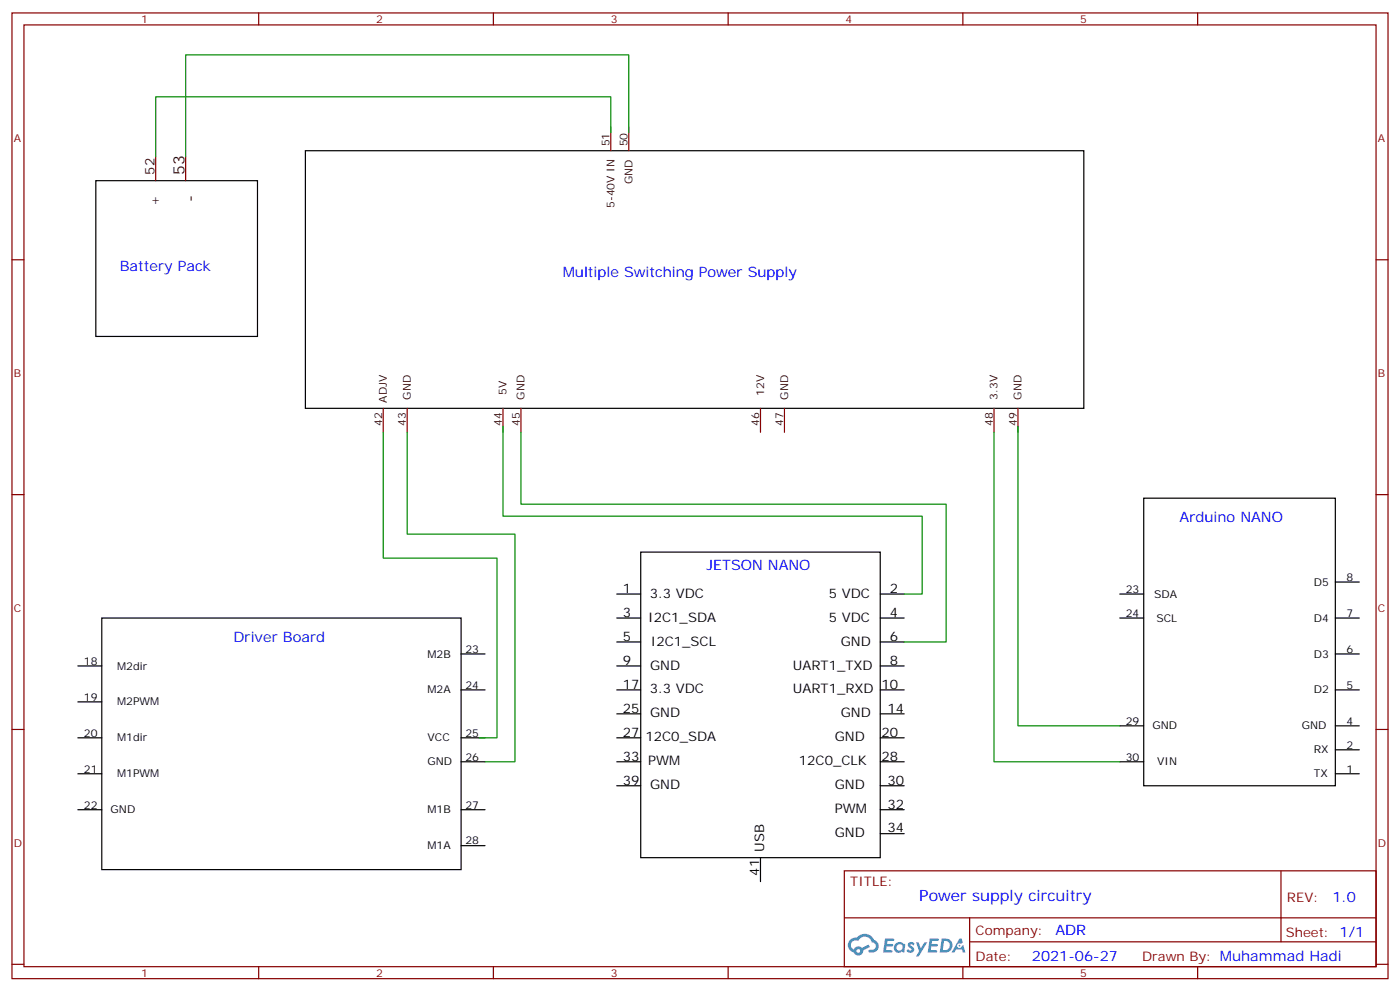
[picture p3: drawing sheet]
<svg xmlns="http://www.w3.org/2000/svg" width="412mm" height="292mm" viewBox="0 0 412 292" stroke-linecap="round" stroke-linejoin="round" font-family="sans-serif">
<g fill="none" stroke="#000" stroke-width=".35">
<path d="M181.7 174.9h7M188.7 162.6h70.6v89.9h-70.6zM259.3 174.9h7M181.7 196.1h7M181.7 189h7M181.7 182h7M259.3 196.1h7M259.3 189h7M259.3 182h7M181.7 217.2h7M181.7 210.2h7M181.7 203.1h7"/>
<path d="M259.3 217.2h7M259.3 210.2h7M259.3 203.1h7M181.7 231.4h7M181.7 224.3h7M259.3 231.4h7M259.3 224.3h7M259.3 238.4h7M224 252.5v7.1M259.3 245.5h7"/>
</g>
<g fill="none" stroke="#870000" stroke-width=".35">
<path d="M3.5 3.8h405.4v284.3h-405.4zM7.1 7.3h398.2v277.3h-398.2zM76.2 3.8v3.5M145.3 3.8v3.5M214.5 3.8v3.5M283.6 3.8v3.5M352.8 3.8v3.5M3.5 76.5h3.6M405.3 76.5h3.6M3.5 145.6h3.6M405.3 145.6h3.6M3.5 214.8h3.6"/>
<path d="M405.3 214.8h3.6M248.7 256.4h156.6v28.2h-156.6zM377.3 256.4v20.9M248.7 270.2h156.5M285.6 277.3h119.6M285.6 270.2v14.2M3.5 283.9h3.6M76.2 284.6v3.5M145.3 284.6v3.5M214.5 284.6v3.5M283.6 284.6v3.5M352.8 284.6v3.5"/>
<path d="M405.3 283.9h3.6"/>
</g>
<g fill="#5487ff">
<path d="M267.7 277.6a1.22 1.22 0 0 1 1.7 .2l-.4 .6a.47 .47 0 0 0-.3-.4 .47 .47 0 0 0-.5 .2l.1 .2a1.14 1.14 0 0 1 .8 1.8 1.14 1.14 0 0 1-1.9 0l-.2-.2 .5-.6 .7 .5a.29 .29 0 0 0 .3-.3 .29 .29 0 0 0-.2-.3 1.04 1.04 0 0 1-.6-1.7z"/>
<path d="M260.7 276.3h2.4l.3 .2-.2 .5-1.8 .1-.1 .8h1.5l.3 .4-.3 .4h-1.6l-.2 1.1h1.7l.2 .3-.2 .3-2.6 .1z"/>
<path d="M273.8 276.3h2.4l.3 .2-.1 .5-1.8 .1-.2 .8h1.6l.3 .4-.4 .4h-1.6l-.1 1.1h1.7l.2 .3-.2 .3-2.6 .1z"/>
<path d="M282.6 276.3h.7l.3 1.3-.6 .3a.69 .69 0 0 0-1 .3 .69 .69 0 0 0 .4 .9 .69 .69 0 0 0 .9-.6l.5-.2 .6 2.2h-.8l-.2-.9h-1.8l-.5 .9h-.8z"/>
<path d="M269.8 277.4h.8l.6 1.8 1.1-1.8h.9l-2.6 4.2h-.8l.9-1.5z"/>
<path d="M277.4 276.3l-.6 4.2h1.3a2.11 2.11 0 0 0 2.5-2.1 2.11 2.11 0 0 0-2.5-2.1zM278.1 277.1a1.39 1.39 0 0 1 1.7 1.4 1.39 1.39 0 0 1-1.8 1.3h-.3z"/>
<path d="M263.7 277.9a1.54 1.54 0 0 0-.1 2.2 1.54 1.54 0 0 0 2.2 .1l.6 .3 .3-2.3-.2-.3h-.4a1.49 1.49 0 0 0-2.4 0zM264 278.9a.94 .94 0 0 1 1.8 0 .94 .94 0 0 1-1.8 0z"/>
<path d="M250.4 276.7a2.18 2.18 0 0 0 1.1 3.7 1.44 1.44 0 0 0 1.6 .9 1.44 1.44 0 0 0 1.2-1.4l2-1.1-.5-.7-1.9 1a1.47 1.47 0 0 0-2.4 .4 1.39 1.39 0 0 1-.7-1.9 1.39 1.39 0 0 1 2-.5 2.12 2.12 0 0 1 2.2-1.3 2.12 2.12 0 0 1 1.9 1.7 1.14 1.14 0 0 1 1.1 1.4 1.14 1.14 0 0 1-1.7 .7 .43 .43 0 0 0-.5 .4 .43 .43 0 0 0 .4 .5 1.98 1.98 0 0 0 2.5-1.2 1.98 1.98 0 0 0-1.2-2.6 3.1 3.1 0 0 0-5.3-.6l-.9 .1zM252.3 280a.55 .55 0 0 1 1.1 0 .55 .55 0 0 1-1.1 0z"/>
<circle cx="282.6" cy="278.4" r=".26"/>
</g>
<g fill="none" stroke="#000" stroke-width=".35">
<path d="M28.2 53.2h47.6v45.9h-47.6zM90 44.4h229.3v75.8h-229.3zM336.9 146.7h56.4v84.7h-56.4zM329.8 174.9h7.1M393.3 171.4h7.1M22.9 196.1h7.1M30 182h105.8v74h-105.8zM135.8 192.5h7.1M329.8 182h7.1M393.3 192.5h7.1M393.3 182h7.1M22.9 206.7h7.1"/>
<path d="M22.9 217.2h7.1M135.8 217.2h7.1M135.8 203.1h7.1M329.8 213.7h7.1M393.3 203.1h7.1M393.3 213.7h7.1M22.9 227.8h7.1M22.9 238.4h7.1M135.8 238.4h7.1M135.8 224.3h7.1M329.8 224.3h7.1M393.3 227.8h7.1"/>
<path d="M393.3 220.8h7.1M135.8 249h7.1"/>
</g>
<path d="M179.9 37.3v7.1M185.2 37.3v7.1M45.9 46.1v7.1M54.7 46.1v7.1M112.9 120.2v7.1M119.9 120.2v7.1M148.2 120.2v7.1M153.5 120.2v7.1M224 120.2v7.1M231.1 120.2v7.1M292.8 120.2v7.1M299.9 120.2v7.1" fill="none" stroke="#870000" stroke-width=".35"/>
<path d="M179.9 39.1v-10.6h-134v17.6M185.2 39.1v-22.9h-130.5v29.9M112.9 127.3v37h33.5v52.9h-5.3M119.9 127.3v30h31.8v67h-8.8M148.2 125.5v26.5h123.4v22.9h-5.3M153.5 127.3v21.1h125.2v40.6h-12.4M292.8 127.3v97h37M299.9 125.5v88.2h29.9" fill="none" stroke="#008700" stroke-width=".35"/>
<g font-size="4.6" fill="#300">
<text x="54.3" y="51.4" transform="rotate(-90 54.3 51.4)">53</text>
<text x="57.5" y="59.5" transform="rotate(-90 57.5 59.5)">-</text>
</g>
<text font-size="4.6" fill="#00f" x="270.8" y="265.4">Power supply circuitry</text>
<g font-size="4.2" fill="#00f">
<text x="35.3" y="79.7">Battery Pack</text>
<text x="165.8" y="81.4">Multiple Switching Power Supply</text>
<text x="347.5" y="153.7">Arduino NANO</text>
<text x="208.1" y="167.9">JETSON NANO</text>
<text x="392.5" y="265.7">1.0</text>
<text x="310.9" y="275.2">ADR</text>
<text x="304" y="283">2021-06-27</text>
</g>
<text font-size="4.2" fill="#00c" x="68.8" y="189">Driver Board</text>
<g font-size="3.9" fill="#300">
<text x="45.5" y="51.4" transform="rotate(-90 45.5 51.4)">52</text>
<text x="46.9" y="60.6" transform="rotate(-90 46.9 60.6)">+</text>
</g>
<g font-size="3.9">
<text x="183.4" y="174.6">1</text>
<text x="191.4" y="176">3.3 VDC</text>
<text x="244.1" y="176">5 VDC</text>
<text x="262.1" y="174.6">2</text>
<text x="183.4" y="181.6">3</text>
<text x="190.9" y="183">I2C1_SDA</text>
<text x="244.1" y="183">5 VDC</text>
<text x="262.1" y="181.6">4</text>
<text x="183.4" y="188.7">5</text>
<text x="191.7" y="190.1">I2C1_SCL</text>
<text x="247.6" y="190.1">GND</text>
<text x="262.1" y="188.7">6</text>
<text x="183.4" y="195.7">9</text>
<text x="191.5" y="197.1">GND</text>
<text x="233.5" y="197.1">UART1_TXD</text>
<text x="262.1" y="195.7">8</text>
<text x="183.4" y="202.8">17</text>
<text x="259.7" y="202.8">10</text>
<text x="183.4" y="209.8">25</text>
<text x="191.4" y="204.2">3.3 VDC</text>
<text x="233.5" y="204.2">UART1_RXD</text>
<text x="261.4" y="209.8">14</text>
<text x="191.5" y="211.2">GND</text>
<text x="247.6" y="211.2">GND</text>
<text x="183.4" y="216.9">27</text>
<text x="190.1" y="218.3">12C0_SDA</text>
<text x="245.9" y="218.3">GND</text>
<text x="259.7" y="216.9">20</text>
<text x="183.4" y="223.9">33</text>
<text x="190.9" y="225.4">PWM</text>
<text x="235.3" y="225.4">12C0_CLK</text>
<text x="259.7" y="223.9">28</text>
<text x="183.4" y="231">39</text>
<text x="191.5" y="232.4">GND</text>
<text x="245.9" y="232.4">GND</text>
<text x="261.4" y="231">30</text>
<text x="245.9" y="239.5">PWM</text>
<text x="261.4" y="238.1">32</text>
<text x="261.4" y="245.1">34</text>
<text x="225.1" y="250.8" transform="rotate(-90 225.1 250.8)">USB</text>
<text x="245.9" y="246.5">GND</text>
<text x="223.7" y="257.8" transform="rotate(-90 223.7 257.8)">41</text>
</g>
<g font-size="3.9" fill="#800">
<text x="250.5" y="261">TITLE:</text>
<text x="379.1" y="265.7">REV:</text>
<text x="287.4" y="275.2">Company:</text>
<text x="378.7" y="275.8">Sheet: 1/1</text>
<text x="287.4" y="282.9">Date:</text>
<text x="336.4" y="282.9">Drawn By: Muhammad Hadi</text>
</g>
<g font-size="3.2" fill="#800">
<text x="41.6" y="6.8">1</text>
<text x="110.8" y="6.8">2</text>
<text x="179.9" y="6.8">3</text>
<text x="249.1" y="6.8">4</text>
<text x="318.2" y="6.8">5</text>
<text x="4.1" y="41.9">A</text>
<text x="405.9" y="41.9">A</text>
<text x="4.1" y="111.1">B</text>
<text x="405.9" y="111.1">B</text>
<text x="4.1" y="180.2">C</text>
<text x="405.9" y="180.2">C</text>
<text x="4.1" y="249.3">D</text>
<text x="405.9" y="249.3">D</text>
<text x="41.6" y="287.6">1</text>
<text x="110.8" y="287.6">2</text>
<text x="179.9" y="287.6">3</text>
<text x="249.1" y="287.6">4</text>
<text x="318.2" y="287.6">5</text>
</g>
<g font-size="3.2" fill="#300">
<text x="179.6" y="43.1" transform="rotate(-90 179.6 43.1)">51</text>
<text x="184.9" y="43.1" transform="rotate(-90 184.9 43.1)">50</text>
<text x="186.3" y="54.3" transform="rotate(-90 186.3 54.3)">GND</text>
<text x="181" y="61.3" transform="rotate(-90 181 61.3)">5-40V IN</text>
<text x="113.9" y="118.6" transform="rotate(-90 113.9 118.6)">ADJV</text>
<text x="121" y="117.6" transform="rotate(-90 121 117.6)">GND</text>
<text x="149.2" y="116.3" transform="rotate(-90 149.2 116.3)">5V</text>
<text x="154.5" y="117.6" transform="rotate(-90 154.5 117.6)">GND</text>
<text x="225.1" y="116.6" transform="rotate(-90 225.1 116.6)">12V</text>
<text x="232.1" y="117.6" transform="rotate(-90 232.1 117.6)">GND</text>
<text x="293.9" y="117.7" transform="rotate(-90 293.9 117.7)">3.3V</text>
<text x="300.9" y="117.6" transform="rotate(-90 300.9 117.6)">GND</text>
<text x="112.5" y="125.5" transform="rotate(-90 112.5 125.5)">42</text>
<text x="119.6" y="125.5" transform="rotate(-90 119.6 125.5)">43</text>
<text x="147.8" y="125.5" transform="rotate(-90 147.8 125.5)">44</text>
<text x="153.1" y="125.5" transform="rotate(-90 153.1 125.5)">45</text>
<text x="223.7" y="125.5" transform="rotate(-90 223.7 125.5)">46</text>
<text x="230.7" y="125.5" transform="rotate(-90 230.7 125.5)">47</text>
<text x="292.5" y="125.5" transform="rotate(-90 292.5 125.5)">48</text>
<text x="299.5" y="125.5" transform="rotate(-90 299.5 125.5)">49</text>
</g>
<g font-size="3.2">
<text x="387" y="172.4">D5</text>
<text x="396.6" y="171">8</text>
<text x="331.6" y="174.6">23</text>
<text x="340" y="176">SDA</text>
<text x="331.6" y="181.6">24</text>
<text x="340.6" y="183">SCL</text>
<text x="387" y="183">D4</text>
<text x="396.6" y="181.6">7</text>
<text x="24.7" y="195.7">18</text>
<text x="34.5" y="197.1">M2dir</text>
<text x="125.9" y="193.6">M2B</text>
<text x="137.1" y="192.2">23</text>
<text x="387" y="193.6">D3</text>
<text x="396.6" y="192.2">6</text>
<text x="137.1" y="202.8">24</text>
<text x="396.6" y="202.8">5</text>
<text x="24.7" y="206.3">19</text>
<text x="34.5" y="207.7">M2PWM</text>
<text x="125.9" y="204.2">M2A</text>
<text x="387" y="204.2">D2</text>
<text x="331.6" y="213.4">29</text>
<text x="339.5" y="214.8">GND</text>
<text x="383.5" y="214.8">GND</text>
<text x="396.6" y="213.4">4</text>
<text x="24.7" y="216.9">20</text>
<text x="34.5" y="218.3">M1dir</text>
<text x="125.9" y="218.3">VCC</text>
<text x="137.1" y="216.9">25</text>
<text x="387" y="221.8">RX</text>
<text x="396.6" y="220.4">2</text>
<text x="24.7" y="227.5">21</text>
<text x="125.9" y="225.4">GND</text>
<text x="137.1" y="223.9">26</text>
<text x="331.6" y="223.9">30</text>
<text x="340.9" y="225.4">VIN</text>
<text x="396.6" y="227.5">1</text>
<text x="34.5" y="228.9">M1PWM</text>
<text x="387" y="228.9">TX</text>
<text x="24.7" y="238.1">22</text>
<text x="32.6" y="239.5">GND</text>
<text x="125.9" y="239.5">M1B</text>
<text x="137.1" y="238.1">27</text>
<text x="125.9" y="250">M1A</text>
<text x="137.1" y="248.6">28</text>
</g>
</svg>
